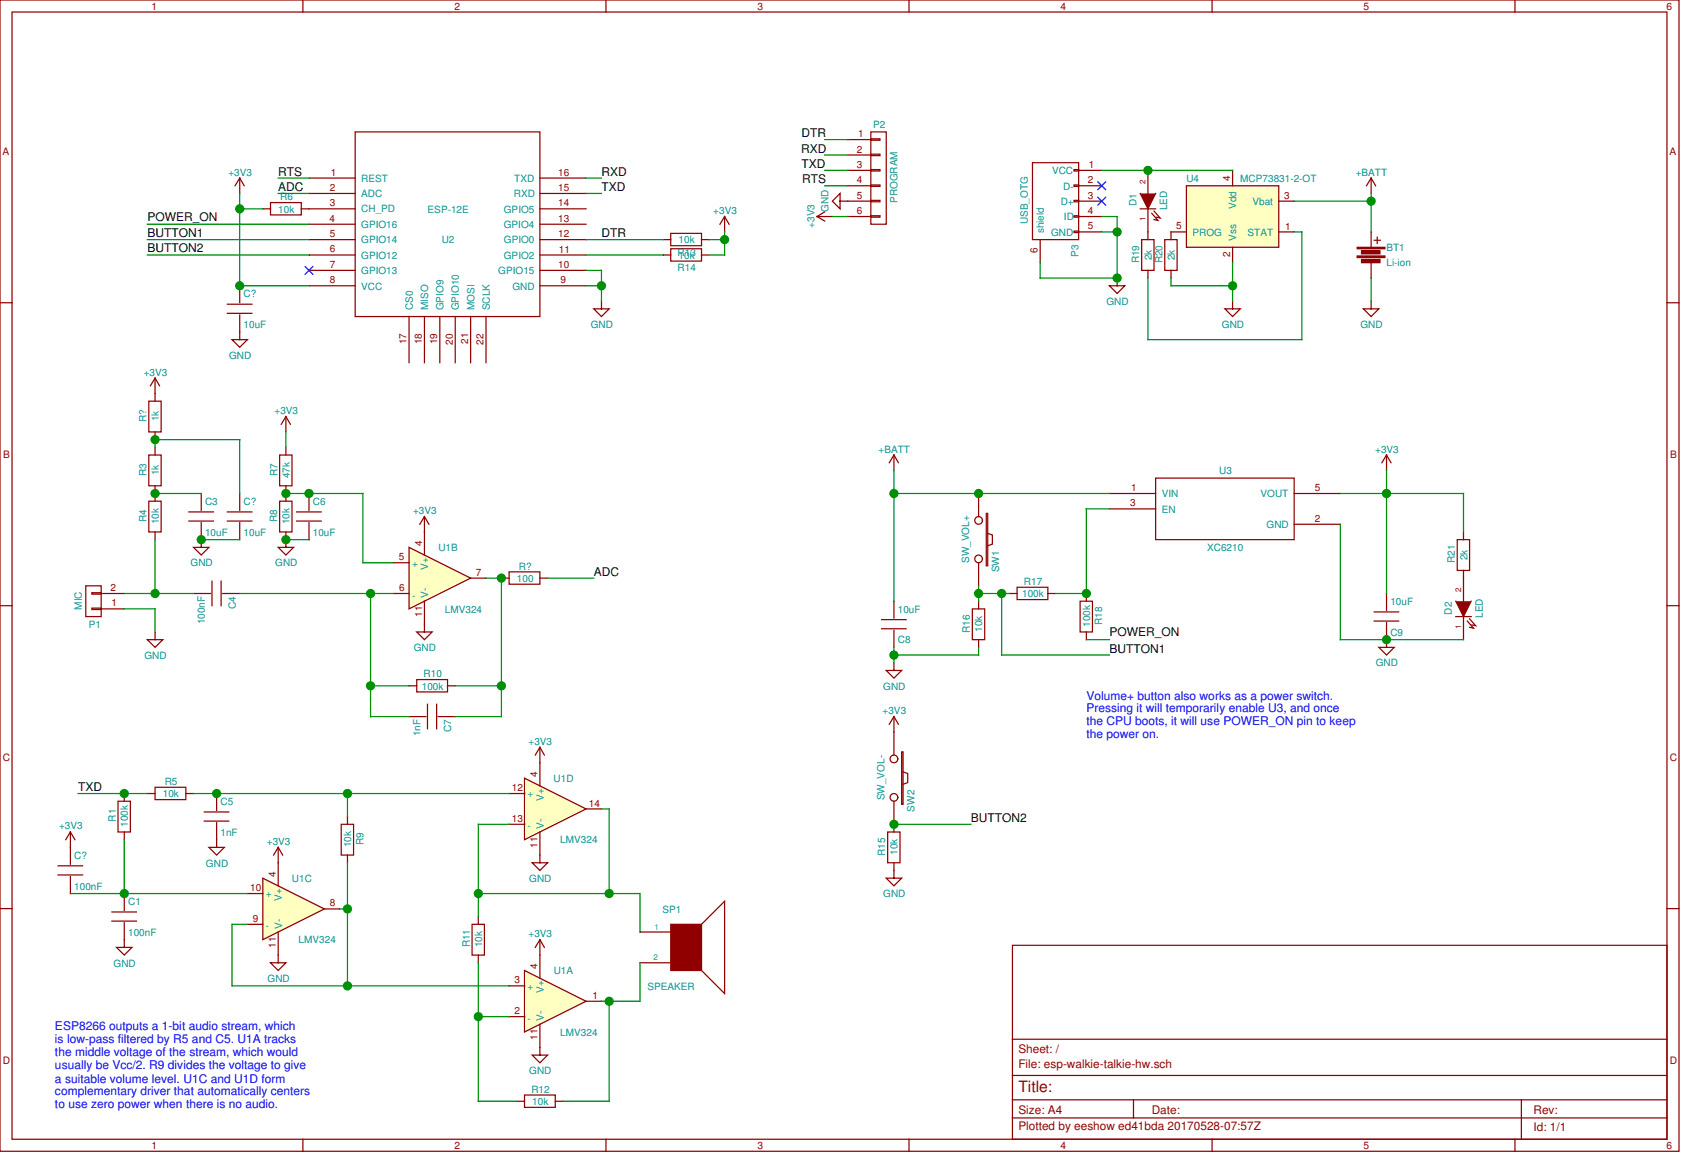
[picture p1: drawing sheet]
EESchema Schematic File Version 2
LIBS:power
LIBS:device
LIBS:transistors
LIBS:conn
LIBS:linear
LIBS:regul
LIBS:74xx
LIBS:cmos4000
LIBS:adc-dac
LIBS:memory
LIBS:xilinx
LIBS:microcontrollers
LIBS:dsp
LIBS:microchip
LIBS:analog_switches
LIBS:motorola
LIBS:texas
LIBS:intel
LIBS:audio
LIBS:interface
LIBS:digital-audio
LIBS:philips
LIBS:display
LIBS:cypress
LIBS:siliconi
LIBS:opto
LIBS:atmel
LIBS:contrib
LIBS:valves
LIBS:ESP8266
LIBS:dual_npn
LIBS:battery_management
LIBS:mic5504
LIBS:esp-walkie-talkie-hw-cache
EELAYER 25 0
EELAYER END
$Descr A4 11693 8268
encoding utf-8
Sheet 1 1
Title ""
Date ""
Rev ""
Comp ""
Comment1 ""
Comment2 ""
Comment3 ""
Comment4 ""
$EndDescr
$Comp
L ESP-12E U2
U 1 1
P 3300 1850
F 0 "U2" H 3300 1750 50  0000 C CNN
F 1 "ESP-12E" H 3300 1950 50  0000 C CNN
F 2 "ESP8266:ESP-12E_SMD" H 3300 1850 50  0001 C CNN
F 3 "" H 3300 1850 50  0001 C CNN
	1    3300 1850
	1    0    0    -1  
$EndComp
$Comp
L R R6
U 1 1
P 2250 1750
F 0 "R6" V 2330 1750 50  0000 C CNN
F 1 "10k" V 2250 1750 50  0000 C CNN
F 2 "Resistors_SMD:R_0603" V 2180 1750 50  0001 C CNN
F 3 "" H 2250 1750 50  0000 C CNN
	1    2250 1750
	0    1    -1   0   
$EndComp
$Comp
L R R13
U 1 1
P 4850 1950
F 0 "R13" V 4930 1950 50  0000 C CNN
F 1 "10k" V 4850 1950 50  0000 C CNN
F 2 "Resistors_SMD:R_0603" V 4780 1950 50  0001 C CNN
F 3 "" H 4850 1950 50  0000 C CNN
	1    4850 1950
	0    1    1    0   
$EndComp
$Comp
L R R14
U 1 1
P 4850 2050
F 0 "R14" V 4930 2050 50  0000 C CNN
F 1 "10k" V 4850 2050 50  0000 C CNN
F 2 "Resistors_SMD:R_0603" V 4780 2050 50  0001 C CNN
F 3 "" H 4850 2050 50  0000 C CNN
	1    4850 2050
	0    1    1    0   
$EndComp
$Comp
L +3V3 #PWR6
U 1 1
P 1950 1650
F 0 "#PWR6" H 1950 1500 50  0001 C CNN
F 1 "+3V3" H 1950 1790 50  0000 C CNN
F 2 "" H 1950 1650 50  0000 C CNN
F 3 "" H 1950 1650 50  0000 C CNN
	1    1950 1650
	1    0    0    -1  
$EndComp
$Comp
L +3V3 #PWR20
U 1 1
P 5100 1900
F 0 "#PWR20" H 5100 1750 50  0001 C CNN
F 1 "+3V3" H 5100 2040 50  0000 C CNN
F 2 "" H 5100 1900 50  0000 C CNN
F 3 "" H 5100 1900 50  0000 C CNN
	1    5100 1900
	1    0    0    -1  
$EndComp
$Comp
L GND #PWR19
U 1 1
P 4300 2350
F 0 "#PWR19" H 4300 2100 50  0001 C CNN
F 1 "GND" H 4300 2200 50  0000 C CNN
F 2 "" H 4300 2350 50  0000 C CNN
F 3 "" H 4300 2350 50  0000 C CNN
	1    4300 2350
	1    0    0    -1  
$EndComp
$Comp
L CONN_01X06 P2
U 1 1
P 6100 1550
F 0 "P2" H 6100 1900 50  0000 C CNN
F 1 "PROGRAM" V 6200 1550 50  0000 C CNN
F 2 "Pin_Headers:Pin_Header_Angled_1x06" H 6100 1550 50  0001 C CNN
F 3 "" H 6100 1550 50  0000 C CNN
	1    6100 1550
	1    0    0    -1  
$EndComp
$Comp
L GND #PWR22
U 1 1
P 5900 1700
F 0 "#PWR22" H 5900 1450 50  0001 C CNN
F 1 "GND" H 5900 1550 50  0000 C CNN
F 2 "" H 5900 1700 50  0000 C CNN
F 3 "" H 5900 1700 50  0000 C CNN
	1    5900 1700
	0    1    1    0   
$EndComp
$Comp
L +3V3 #PWR21
U 1 1
P 5800 1800
F 0 "#PWR21" H 5800 1650 50  0001 C CNN
F 1 "+3V3" H 5800 1940 50  0000 C CNN
F 2 "" H 5800 1800 50  0000 C CNN
F 3 "" H 5800 1800 50  0000 C CNN
	1    5800 1800
	0    -1   -1   0   
$EndComp
Text Label 5750 1600 2    60   ~ 0
RTS
Text Label 5750 1500 2    60   ~ 0
TXD
Text Label 5750 1400 2    60   ~ 0
RXD
Text Label 5750 1300 2    60   ~ 0
DTR
Text Label 4300 1550 0    60   ~ 0
RXD
Text Label 4300 1650 0    60   ~ 0
TXD
Text Label 2200 1550 0    60   ~ 0
RTS
Text Label 4300 1950 0    60   ~ 0
DTR
$Comp
L CONN_01X02 P1
U 1 1
P 1000 4300
F 0 "P1" H 1000 4450 50  0000 C CNN
F 1 "MIC" V 1100 4300 50  0000 C CNN
F 2 "Pin_Headers:Pin_Header_Straight_1x02" H 1000 4300 50  0001 C CNN
F 3 "" H 1000 4300 50  0000 C CNN
	1    1000 4300
	-1   0    0    1   
$EndComp
$Comp
L +3V3 #PWR2
U 1 1
P 1400 2950
F 0 "#PWR2" H 1400 2800 50  0001 C CNN
F 1 "+3V3" H 1400 3090 50  0000 C CNN
F 2 "" H 1400 2950 50  0000 C CNN
F 3 "" H 1400 2950 50  0000 C CNN
	1    1400 2950
	1    0    0    -1  
$EndComp
Text Label 2200 1650 0    60   ~ 0
ADC
$Comp
L MCP6004 U1
U 2 1
P 3250 4150
F 0 "U1" H 3300 4350 50  0000 C CNN
F 1 "LMV324" H 3400 3950 50  0000 C CNN
F 2 "Housings_SOIC:SOIC-14_3.9x8.7mm_Pitch1.27mm" H 3200 4250 50  0001 C CNN
F 3 "" H 3300 4350 50  0000 C CNN
	2    3250 4150
	1    0    0    -1  
$EndComp
$Comp
L R R3
U 1 1
P 1400 3450
F 0 "R3" V 1480 3450 50  0000 C CNN
F 1 "1k" V 1400 3450 50  0000 C CNN
F 2 "Resistors_SMD:R_0603" V 1330 3450 50  0001 C CNN
F 3 "" H 1400 3450 50  0000 C CNN
	1    1400 3450
	-1   0    0    1   
$EndComp
$Comp
L C C3
U 1 1
P 1700 3750
F 0 "C3" H 1725 3850 50  0000 L CNN
F 1 "10uF" H 1725 3650 50  0000 L CNN
F 2 "Capacitors_SMD:C_0805" H 1738 3600 50  0001 C CNN
F 3 "" H 1700 3750 50  0000 C CNN
	1    1700 3750
	1    0    0    -1  
$EndComp
$Comp
L GND #PWR4
U 1 1
P 1700 3900
F 0 "#PWR4" H 1700 3650 50  0001 C CNN
F 1 "GND" H 1700 3750 50  0000 C CNN
F 2 "" H 1700 3900 50  0000 C CNN
F 3 "" H 1700 3900 50  0000 C CNN
	1    1700 3900
	1    0    0    -1  
$EndComp
$Comp
L R R4
U 1 1
P 1400 3750
F 0 "R4" V 1480 3750 50  0000 C CNN
F 1 "10k" V 1400 3750 50  0000 C CNN
F 2 "Resistors_SMD:R_0603" V 1330 3750 50  0001 C CNN
F 3 "" H 1400 3750 50  0000 C CNN
	1    1400 3750
	-1   0    0    1   
$EndComp
$Comp
L GND #PWR3
U 1 1
P 1400 4500
F 0 "#PWR3" H 1400 4250 50  0001 C CNN
F 1 "GND" H 1400 4350 50  0000 C CNN
F 2 "" H 1400 4500 50  0000 C CNN
F 3 "" H 1400 4500 50  0000 C CNN
	1    1400 4500
	1    0    0    -1  
$EndComp
$Comp
L +3V3 #PWR12
U 1 1
P 3150 3850
F 0 "#PWR12" H 3150 3700 50  0001 C CNN
F 1 "+3V3" H 3150 3990 50  0000 C CNN
F 2 "" H 3150 3850 50  0000 C CNN
F 3 "" H 3150 3850 50  0000 C CNN
	1    3150 3850
	1    0    0    -1  
$EndComp
$Comp
L GND #PWR13
U 1 1
P 3150 4450
F 0 "#PWR13" H 3150 4200 50  0001 C CNN
F 1 "GND" H 3150 4300 50  0000 C CNN
F 2 "" H 3150 4450 50  0000 C CNN
F 3 "" H 3150 4450 50  0000 C CNN
	1    3150 4450
	1    0    0    -1  
$EndComp
$Comp
L C C4
U 1 1
P 1800 4250
F 0 "C4" H 1825 4350 50  0000 L CNN
F 1 "100nF" H 1825 4150 50  0000 L CNN
F 2 "Capacitors_SMD:C_0603" H 1838 4100 50  0001 C CNN
F 3 "" H 1800 4250 50  0000 C CNN
	1    1800 4250
	0    1    1    0   
$EndComp
$Comp
L R R10
U 1 1
P 3200 4850
F 0 "R10" V 3280 4850 50  0000 C CNN
F 1 "100k" V 3200 4850 50  0000 C CNN
F 2 "Resistors_SMD:R_0603" V 3130 4850 50  0001 C CNN
F 3 "" H 3200 4850 50  0000 C CNN
	1    3200 4850
	0    -1   -1   0   
$EndComp
$Comp
L C C7
U 1 1
P 3200 5050
F 0 "C7" H 3225 5150 50  0000 L CNN
F 1 "1nF" H 3225 4950 50  0000 L CNN
F 2 "Capacitors_SMD:C_0603" H 3238 4900 50  0001 C CNN
F 3 "" H 3200 5050 50  0000 C CNN
	1    3200 5050
	0    1    1    0   
$EndComp
$Comp
L +3V3 #PWR10
U 1 1
P 2250 3200
F 0 "#PWR10" H 2250 3050 50  0001 C CNN
F 1 "+3V3" H 2250 3340 50  0000 C CNN
F 2 "" H 2250 3200 50  0000 C CNN
F 3 "" H 2250 3200 50  0000 C CNN
	1    2250 3200
	1    0    0    -1  
$EndComp
$Comp
L GND #PWR11
U 1 1
P 2250 3900
F 0 "#PWR11" H 2250 3650 50  0001 C CNN
F 1 "GND" H 2250 3750 50  0000 C CNN
F 2 "" H 2250 3900 50  0000 C CNN
F 3 "" H 2250 3900 50  0000 C CNN
	1    2250 3900
	1    0    0    -1  
$EndComp
$Comp
L R R8
U 1 1
P 2250 3750
F 0 "R8" V 2330 3750 50  0000 C CNN
F 1 "10k" V 2250 3750 50  0000 C CNN
F 2 "Resistors_SMD:R_0603" V 2180 3750 50  0001 C CNN
F 3 "" H 2250 3750 50  0000 C CNN
	1    2250 3750
	-1   0    0    1   
$EndComp
$Comp
L R R7
U 1 1
P 2250 3450
F 0 "R7" V 2330 3450 50  0000 C CNN
F 1 "47k" V 2250 3450 50  0000 C CNN
F 2 "Resistors_SMD:R_0603" V 2180 3450 50  0001 C CNN
F 3 "" H 2250 3450 50  0000 C CNN
	1    2250 3450
	-1   0    0    1   
$EndComp
$Comp
L C C6
U 1 1
P 2400 3750
F 0 "C6" H 2425 3850 50  0000 L CNN
F 1 "10uF" H 2425 3650 50  0000 L CNN
F 2 "Capacitors_SMD:C_0805" H 2438 3600 50  0001 C CNN
F 3 "" H 2400 3750 50  0000 C CNN
	1    2400 3750
	1    0    0    -1  
$EndComp
Text Label 4250 4150 0    60   ~ 0
ADC
$Comp
L MCP6004 U1
U 4 1
P 4000 5650
F 0 "U1" H 4050 5850 50  0000 C CNN
F 1 "LMV324" H 4150 5450 50  0000 C CNN
F 2 "Housings_SOIC:SOIC-14_3.9x8.7mm_Pitch1.27mm" H 3950 5750 50  0001 C CNN
F 3 "" H 4050 5850 50  0000 C CNN
	4    4000 5650
	1    0    0    -1  
$EndComp
$Comp
L R R5
U 1 1
P 1500 5550
F 0 "R5" V 1580 5550 50  0000 C CNN
F 1 "10k" V 1500 5550 50  0000 C CNN
F 2 "Resistors_SMD:R_0603" V 1430 5550 50  0001 C CNN
F 3 "" H 1500 5550 50  0000 C CNN
	1    1500 5550
	0    -1   -1   0   
$EndComp
$Comp
L C C5
U 1 1
P 1800 5700
F 0 "C5" H 1825 5800 50  0000 L CNN
F 1 "1nF" H 1825 5600 50  0000 L CNN
F 2 "Capacitors_SMD:C_0603" H 1838 5550 50  0001 C CNN
F 3 "" H 1800 5700 50  0000 C CNN
	1    1800 5700
	1    0    0    -1  
$EndComp
Text Label 900  5550 0    60   ~ 0
TXD
$Comp
L GND #PWR5
U 1 1
P 1800 5850
F 0 "#PWR5" H 1800 5600 50  0001 C CNN
F 1 "GND" H 1800 5700 50  0000 C CNN
F 2 "" H 1800 5850 50  0000 C CNN
F 3 "" H 1800 5850 50  0000 C CNN
	1    1800 5850
	1    0    0    -1  
$EndComp
$Comp
L GND #PWR16
U 1 1
P 3900 5950
F 0 "#PWR16" H 3900 5700 50  0001 C CNN
F 1 "GND" H 3900 5800 50  0000 C CNN
F 2 "" H 3900 5950 50  0000 C CNN
F 3 "" H 3900 5950 50  0000 C CNN
	1    3900 5950
	1    0    0    -1  
$EndComp
$Comp
L +3V3 #PWR15
U 1 1
P 3900 5350
F 0 "#PWR15" H 3900 5200 50  0001 C CNN
F 1 "+3V3" H 3900 5490 50  0000 C CNN
F 2 "" H 3900 5350 50  0000 C CNN
F 3 "" H 3900 5350 50  0000 C CNN
	1    3900 5350
	1    0    0    -1  
$EndComp
$Comp
L MCP6004 U1
U 1 1
P 4000 6900
F 0 "U1" H 4050 7100 50  0000 C CNN
F 1 "LMV324" H 4150 6700 50  0000 C CNN
F 2 "Housings_SOIC:SOIC-14_3.9x8.7mm_Pitch1.27mm" H 3950 7000 50  0001 C CNN
F 3 "" H 4050 7100 50  0000 C CNN
	1    4000 6900
	1    0    0    -1  
$EndComp
$Comp
L +3V3 #PWR17
U 1 1
P 3900 6600
F 0 "#PWR17" H 3900 6450 50  0001 C CNN
F 1 "+3V3" H 3900 6740 50  0000 C CNN
F 2 "" H 3900 6600 50  0000 C CNN
F 3 "" H 3900 6600 50  0000 C CNN
	1    3900 6600
	1    0    0    -1  
$EndComp
$Comp
L GND #PWR18
U 1 1
P 3900 7200
F 0 "#PWR18" H 3900 6950 50  0001 C CNN
F 1 "GND" H 3900 7050 50  0000 C CNN
F 2 "" H 3900 7200 50  0000 C CNN
F 3 "" H 3900 7200 50  0000 C CNN
	1    3900 7200
	1    0    0    -1  
$EndComp
$Comp
L R R11
U 1 1
P 3500 6500
F 0 "R11" V 3580 6500 50  0000 C CNN
F 1 "10k" V 3500 6500 50  0000 C CNN
F 2 "Resistors_SMD:R_0603" V 3430 6500 50  0001 C CNN
F 3 "" H 3500 6500 50  0000 C CNN
	1    3500 6500
	-1   0    0    1   
$EndComp
$Comp
L R R12
U 1 1
P 3900 7550
F 0 "R12" V 3980 7550 50  0000 C CNN
F 1 "10k" V 3900 7550 50  0000 C CNN
F 2 "Resistors_SMD:R_0603" V 3830 7550 50  0001 C CNN
F 3 "" H 3900 7550 50  0000 C CNN
	1    3900 7550
	0    -1   -1   0   
$EndComp
$Comp
L C C1
U 1 1
P 1200 6350
F 0 "C1" H 1225 6450 50  0000 L CNN
F 1 "100nF" H 1225 6250 50  0000 L CNN
F 2 "Capacitors_SMD:C_0603" H 1238 6200 50  0001 C CNN
F 3 "" H 1200 6350 50  0000 C CNN
	1    1200 6350
	1    0    0    -1  
$EndComp
$Comp
L GND #PWR1
U 1 1
P 1200 6500
F 0 "#PWR1" H 1200 6250 50  0001 C CNN
F 1 "GND" H 1200 6350 50  0000 C CNN
F 2 "" H 1200 6500 50  0000 C CNN
F 3 "" H 1200 6500 50  0000 C CNN
	1    1200 6500
	1    0    0    -1  
$EndComp
$Comp
L R R1
U 1 1
P 1200 5700
F 0 "R1" V 1280 5700 50  0000 C CNN
F 1 "100k" V 1200 5700 50  0000 C CNN
F 2 "Resistors_SMD:R_0603" V 1130 5700 50  0001 C CNN
F 3 "" H 1200 5700 50  0000 C CNN
	1    1200 5700
	-1   0    0    1   
$EndComp
$Comp
L SPEAKER SP1
U 1 1
P 4850 6550
F 0 "SP1" H 4750 6800 50  0000 C CNN
F 1 "SPEAKER" H 4750 6300 50  0000 C CNN
F 2 "Pin_Headers:Pin_Header_Straight_1x02" H 4850 6550 50  0001 C CNN
F 3 "" H 4850 6550 50  0000 C CNN
	1    4850 6550
	1    0    0    -1  
$EndComp
$Comp
L MCP6004 U1
U 3 1
P 2300 6300
F 0 "U1" H 2350 6500 50  0000 C CNN
F 1 "LMV324" H 2450 6100 50  0000 C CNN
F 2 "Housings_SOIC:SOIC-14_3.9x8.7mm_Pitch1.27mm" H 2250 6400 50  0001 C CNN
F 3 "" H 2350 6500 50  0000 C CNN
	3    2300 6300
	1    0    0    -1  
$EndComp
$Comp
L GND #PWR9
U 1 1
P 2200 6600
F 0 "#PWR9" H 2200 6350 50  0001 C CNN
F 1 "GND" H 2200 6450 50  0000 C CNN
F 2 "" H 2200 6600 50  0000 C CNN
F 3 "" H 2200 6600 50  0000 C CNN
	1    2200 6600
	1    0    0    -1  
$EndComp
$Comp
L +3V3 #PWR8
U 1 1
P 2200 6000
F 0 "#PWR8" H 2200 5850 50  0001 C CNN
F 1 "+3V3" H 2200 6140 50  0000 C CNN
F 2 "" H 2200 6000 50  0000 C CNN
F 3 "" H 2200 6000 50  0000 C CNN
	1    2200 6000
	1    0    0    -1  
$EndComp
$Comp
L R R9
U 1 1
P 2650 5850
F 0 "R9" V 2730 5850 50  0000 C CNN
F 1 "10k" V 2650 5850 50  0000 C CNN
F 2 "Resistors_SMD:R_0603" V 2580 5850 50  0001 C CNN
F 3 "" H 2650 5850 50  0000 C CNN
	1    2650 5850
	1    0    0    -1  
$EndComp
$Comp
L MCP73831-2-OT U4
U 1 1
P 8400 1800
F 0 "U4" H 8100 2050 50  0000 L CNN
F 1 "MCP73831-2-OT" H 8450 2050 50  0000 L CNN
F 2 "TO_SOT_Packages_SMD:SOT-23-5" H 8450 1550 50  0001 L CIN
F 3 "" H 8250 1750 50  0001 C CNN
	1    8400 1800
	1    0    0    -1  
$EndComp
$Comp
L USB_OTG P3
U 1 1
P 7250 1700
F 0 "P3" H 7575 1575 50  0000 C CNN
F 1 "USB_OTG" H 7250 1900 50  0000 C CNN
F 2 "Connect:USB_Micro-B" V 7200 1600 50  0001 C CNN
F 3 "" V 7200 1600 50  0000 C CNN
	1    7250 1700
	0    -1   1    0   
$EndComp
$Comp
L R R20
U 1 1
P 8000 2050
F 0 "R20" V 8080 2050 50  0000 C CNN
F 1 "2k" V 8000 2050 50  0000 C CNN
F 2 "Resistors_SMD:R_0603" V 7930 2050 50  0001 C CNN
F 3 "" H 8000 2050 50  0000 C CNN
	1    8000 2050
	-1   0    0    1   
$EndComp
$Comp
L GND #PWR28
U 1 1
P 8400 2350
F 0 "#PWR28" H 8400 2100 50  0001 C CNN
F 1 "GND" H 8400 2200 50  0000 C CNN
F 2 "" H 8400 2350 50  0000 C CNN
F 3 "" H 8400 2350 50  0000 C CNN
	1    8400 2350
	1    0    0    -1  
$EndComp
$Comp
L GND #PWR27
U 1 1
P 7650 2200
F 0 "#PWR27" H 7650 1950 50  0001 C CNN
F 1 "GND" H 7650 2050 50  0000 C CNN
F 2 "" H 7650 2200 50  0000 C CNN
F 3 "" H 7650 2200 50  0000 C CNN
	1    7650 2200
	1    0    0    -1  
$EndComp
$Comp
L LED D1
U 1 1
P 7850 1700
F 0 "D1" H 7850 1800 50  0000 C CNN
F 1 "LED" H 7850 1600 50  0000 C CNN
F 2 "LEDs:LED_0805" H 7850 1700 50  0001 C CNN
F 3 "" H 7850 1700 50  0000 C CNN
	1    7850 1700
	0    -1   -1   0   
$EndComp
$Comp
L R R19
U 1 1
P 7850 2050
F 0 "R19" V 7930 2050 50  0000 C CNN
F 1 "2k" V 7850 2050 50  0000 C CNN
F 2 "Resistors_SMD:R_0603" V 7780 2050 50  0001 C CNN
F 3 "" H 7850 2050 50  0000 C CNN
	1    7850 2050
	-1   0    0    1   
$EndComp
$Comp
L Battery BT1
U 1 1
P 9300 2050
F 0 "BT1" H 9400 2100 50  0000 L CNN
F 1 "Li-ion" H 9400 2000 50  0000 L CNN
F 2 "Pin_Headers:Pin_Header_Straight_1x02" V 9300 2090 50  0001 C CNN
F 3 "" V 9300 2090 50  0000 C CNN
	1    9300 2050
	1    0    0    -1  
$EndComp
$Comp
L GND #PWR30
U 1 1
P 9300 2350
F 0 "#PWR30" H 9300 2100 50  0001 C CNN
F 1 "GND" H 9300 2200 50  0000 C CNN
F 2 "" H 9300 2350 50  0000 C CNN
F 3 "" H 9300 2350 50  0000 C CNN
	1    9300 2350
	1    0    0    -1  
$EndComp
$Comp
L +BATT #PWR29
U 1 1
P 9300 1650
F 0 "#PWR29" H 9300 1500 50  0001 C CNN
F 1 "+BATT" H 9300 1790 50  0000 C CNN
F 2 "" H 9300 1650 50  0000 C CNN
F 3 "" H 9300 1650 50  0000 C CNN
	1    9300 1650
	1    0    0    -1  
$EndComp
$Comp
L +BATT #PWR23
U 1 1
P 6200 3450
F 0 "#PWR23" H 6200 3300 50  0001 C CNN
F 1 "+BATT" H 6200 3590 50  0000 C CNN
F 2 "" H 6200 3450 50  0000 C CNN
F 3 "" H 6200 3450 50  0000 C CNN
	1    6200 3450
	1    0    0    -1  
$EndComp
$Comp
L C C8
U 1 1
P 6200 4450
F 0 "C8" H 6225 4550 50  0000 L CNN
F 1 "10uF" H 6225 4350 50  0000 L CNN
F 2 "Capacitors_SMD:C_0805" H 6238 4300 50  0001 C CNN
F 3 "" H 6200 4450 50  0000 C CNN
	1    6200 4450
	1    0    0    1   
$EndComp
$Comp
L GND #PWR24
U 1 1
P 6200 4700
F 0 "#PWR24" H 6200 4450 50  0001 C CNN
F 1 "GND" H 6200 4550 50  0000 C CNN
F 2 "" H 6200 4700 50  0000 C CNN
F 3 "" H 6200 4700 50  0000 C CNN
	1    6200 4700
	1    0    0    -1  
$EndComp
$Comp
L C C9
U 1 1
P 9400 4400
F 0 "C9" H 9425 4500 50  0000 L CNN
F 1 "10uF" H 9425 4300 50  0000 L CNN
F 2 "Capacitors_SMD:C_0805" H 9438 4250 50  0001 C CNN
F 3 "" H 9400 4400 50  0000 C CNN
	1    9400 4400
	1    0    0    1   
$EndComp
$Comp
L SW_PUSH SW1
U 1 1
P 6750 3900
F 0 "SW1" H 6900 4010 50  0000 C CNN
F 1 "SW_VOL+" H 6750 3820 50  0000 C CNN
F 2 "Buttons_Switches_SMD:SW_SPST_EVPBF" H 6750 3900 50  0001 C CNN
F 3 "" H 6750 3900 50  0000 C CNN
	1    6750 3900
	0    1    1    0   
$EndComp
Text Label 7600 4650 0    60   ~ 0
BUTTON1
$Comp
L LED D2
U 1 1
P 9900 4350
F 0 "D2" H 9900 4450 50  0000 C CNN
F 1 "LED" H 9900 4250 50  0000 C CNN
F 2 "LEDs:LED_0805" H 9900 4350 50  0001 C CNN
F 3 "" H 9900 4350 50  0000 C CNN
	1    9900 4350
	0    -1   -1   0   
$EndComp
$Comp
L R R21
U 1 1
P 9900 4000
F 0 "R21" V 9980 4000 50  0000 C CNN
F 1 "2k" V 9900 4000 50  0000 C CNN
F 2 "Resistors_SMD:R_0603" V 9830 4000 50  0001 C CNN
F 3 "" H 9900 4000 50  0000 C CNN
	1    9900 4000
	-1   0    0    1   
$EndComp
Text Label 1350 1950 0    60   ~ 0
BUTTON1
$Comp
L SW_PUSH SW2
U 1 1
P 6200 5450
F 0 "SW2" H 6350 5560 50  0000 C CNN
F 1 "SW_VOL-" H 6200 5370 50  0000 C CNN
F 2 "Buttons_Switches_SMD:SW_SPST_EVPBF" H 6200 5450 50  0001 C CNN
F 3 "" H 6200 5450 50  0000 C CNN
	1    6200 5450
	0    1    1    0   
$EndComp
$Comp
L +3V3 #PWR25
U 1 1
P 6200 5150
F 0 "#PWR25" H 6200 5000 50  0001 C CNN
F 1 "+3V3" H 6200 5290 50  0000 C CNN
F 2 "" H 6200 5150 50  0000 C CNN
F 3 "" H 6200 5150 50  0000 C CNN
	1    6200 5150
	1    0    0    -1  
$EndComp
$Comp
L R R15
U 1 1
P 6200 5900
F 0 "R15" V 6280 5900 50  0000 C CNN
F 1 "10k" V 6200 5900 50  0000 C CNN
F 2 "Resistors_SMD:R_0603" V 6130 5900 50  0001 C CNN
F 3 "" H 6200 5900 50  0000 C CNN
	1    6200 5900
	-1   0    0    1   
$EndComp
$Comp
L GND #PWR26
U 1 1
P 6200 6050
F 0 "#PWR26" H 6200 5800 50  0001 C CNN
F 1 "GND" H 6200 5900 50  0000 C CNN
F 2 "" H 6200 6050 50  0000 C CNN
F 3 "" H 6200 6050 50  0000 C CNN
	1    6200 6050
	1    0    0    -1  
$EndComp
Text Label 6700 5750 0    60   ~ 0
BUTTON2
Text Label 1350 2050 0    60   ~ 0
BUTTON2
Text Notes 750  7600 0    60   ~ 0
ESP8266 outputs a 1-bit audio stream, which\nis low-pass filtered by R5 and C5. U1A tracks\nthe middle voltage of the stream, which would\nusually be Vcc/2. R9 divides the voltage to give\na suitable volume level. U1C and U1D form\ncomplementary driver that automatically centers\nto use zero power when there is no audio.
NoConn ~ 7550 1600
NoConn ~ 7550 1700
NoConn ~ 2400 2150
$Comp
L +3V3 #PWR31
U 1 1
P 9400 3450
F 0 "#PWR31" H 9400 3300 50  0001 C CNN
F 1 "+3V3" H 9400 3590 50  0000 C CNN
F 2 "" H 9400 3450 50  0000 C CNN
F 3 "" H 9400 3450 50  0000 C CNN
	1    9400 3450
	1    0    0    -1  
$EndComp
$Comp
L GND #PWR32
U 1 1
P 9400 4550
F 0 "#PWR32" H 9400 4300 50  0001 C CNN
F 1 "GND" H 9400 4400 50  0000 C CNN
F 2 "" H 9400 4550 50  0000 C CNN
F 3 "" H 9400 4550 50  0000 C CNN
	1    9400 4550
	1    0    0    -1  
$EndComp
Text Label 7600 4550 0    60   ~ 0
POWER_ON
Text Label 1350 1850 0    60   ~ 0
POWER_ON
$Comp
L R R16
U 1 1
P 6750 4450
F 0 "R16" V 6830 4450 50  0000 C CNN
F 1 "10k" V 6750 4450 50  0000 C CNN
F 2 "Resistors_SMD:R_0603" V 6680 4450 50  0001 C CNN
F 3 "" H 6750 4450 50  0000 C CNN
	1    6750 4450
	-1   0    0    1   
$EndComp
$Comp
L R R17
U 1 1
P 7100 4250
F 0 "R17" V 7180 4250 50  0000 C CNN
F 1 "100k" V 7100 4250 50  0000 C CNN
F 2 "Resistors_SMD:R_0603" V 7030 4250 50  0001 C CNN
F 3 "" H 7100 4250 50  0000 C CNN
	1    7100 4250
	0    -1   -1   0   
$EndComp
$Comp
L R R18
U 1 1
P 7450 4400
F 0 "R18" V 7530 4400 50  0000 C CNN
F 1 "100k" V 7450 4400 50  0000 C CNN
F 2 "Resistors_SMD:R_0603" V 7380 4400 50  0001 C CNN
F 3 "" H 7450 4400 50  0000 C CNN
	1    7450 4400
	1    0    0    -1  
$EndComp
Text Notes 7450 5200 0    60   ~ 0
Volume+ button also works as a power switch.\nPressing it will temporarily enable U3, and once\nthe CPU boots, it will use POWER_ON pin to keep\nthe power on.
$Comp
L MIC5504-3.3YM5-TR U3
U 1 1
P 8350 3700
F 0 "U3" H 8350 3950 50  0000 C CNN
F 1 "XC6210" H 8350 3450 50  0000 C CNN
F 2 "TO_SOT_Packages_SMD:SOT-23-5" H 8350 3350 50  0001 C CNN
F 3 "DOCUMENTATION" H 8350 3250 50  0001 C CNN
	1    8350 3700
	1    0    0    -1  
$EndComp
Wire Wire Line
	4200 2150 4300 2150
Wire Wire Line
	4300 2150 4300 2250
Wire Wire Line
	4300 2250 4300 2350
Wire Wire Line
	4300 2250 4200 2250
Wire Wire Line
	5100 1900 5100 1950
Wire Wire Line
	5100 1950 5100 2050
Wire Wire Line
	5100 1950 5000 1950
Wire Wire Line
	5100 2050 5000 2050
Connection ~ 5100 1950
Connection ~ 4300 2250
Wire Wire Line
	1950 2250 2400 2250
Wire Wire Line
	1950 1650 1950 1750
Wire Wire Line
	1950 1750 1950 2250
Wire Wire Line
	2100 1750 1950 1750
Connection ~ 1950 1750
Wire Wire Line
	5900 1300 5750 1300
Wire Wire Line
	5900 1400 5750 1400
Wire Wire Line
	5900 1500 5750 1500
Wire Wire Line
	5750 1600 5900 1600
Wire Wire Line
	5800 1800 5900 1800
Wire Wire Line
	4200 1550 4300 1550
Wire Wire Line
	4200 1650 4300 1650
Wire Wire Line
	2400 1550 2200 1550
Wire Wire Line
	4200 1950 4700 1950
Wire Wire Line
	4200 2050 4700 2050
Wire Wire Line
	2200 1650 2400 1650
Wire Wire Line
	1200 4250 1400 4250
Wire Wire Line
	1400 4250 1650 4250
Wire Wire Line
	1400 4250 1400 3900
Wire Wire Line
	1200 4350 1400 4350
Wire Wire Line
	1400 4350 1400 4500
Connection ~ 1400 4250
Wire Wire Line
	1950 4250 2800 4250
Wire Wire Line
	2800 4250 2950 4250
Wire Wire Line
	3050 4850 2800 4850
Wire Wire Line
	2800 4250 2800 4850
Wire Wire Line
	2800 4850 2800 5050
Connection ~ 2800 4250
Wire Wire Line
	3350 4850 3650 4850
Wire Wire Line
	3650 4150 3650 4850
Wire Wire Line
	3650 4850 3650 5050
Wire Wire Line
	3550 4150 3650 4150
Wire Wire Line
	3650 5050 3350 5050
Connection ~ 3650 4850
Wire Wire Line
	2800 5050 3050 5050
Connection ~ 2800 4850
Wire Wire Line
	2250 3600 2400 3600
Wire Wire Line
	2400 3600 2750 3600
Wire Wire Line
	2250 3900 2400 3900
Connection ~ 2250 3900
Connection ~ 2250 3600
Wire Wire Line
	2250 3200 2250 3300
Wire Wire Line
	2950 4050 2750 4050
Wire Wire Line
	2750 4050 2750 3600
Connection ~ 2400 3600
Connection ~ 3650 4150
Wire Wire Line
	1650 5550 1800 5550
Wire Wire Line
	1800 5550 2650 5550
Wire Wire Line
	2650 5550 3700 5550
Wire Wire Line
	900  5550 1200 5550
Wire Wire Line
	1200 5550 1350 5550
Connection ~ 1800 5550
Wire Wire Line
	3700 5750 3500 5750
Wire Wire Line
	3500 5750 3500 6200
Wire Wire Line
	3500 6200 3500 6350
Wire Wire Line
	3500 6200 4350 6200
Wire Wire Line
	4350 6200 4550 6200
Wire Wire Line
	4350 6200 4350 5650
Wire Wire Line
	4350 5650 4300 5650
Connection ~ 3500 6200
Wire Wire Line
	3700 7000 3500 7000
Wire Wire Line
	3500 6650 3500 7000
Wire Wire Line
	3500 7000 3500 7550
Wire Wire Line
	3500 7550 3750 7550
Connection ~ 3500 7000
Wire Wire Line
	4050 7550 4350 7550
Wire Wire Line
	4350 7550 4350 6900
Wire Wire Line
	4300 6900 4350 6900
Wire Wire Line
	4350 6900 4550 6900
Wire Wire Line
	1200 5850 1200 6200
Connection ~ 1200 6200
Wire Wire Line
	4550 6200 4550 6450
Connection ~ 4350 6200
Wire Wire Line
	4550 6900 4550 6650
Connection ~ 4350 6900
Wire Wire Line
	850  6200 1200 6200
Wire Wire Line
	1200 6200 2000 6200
Wire Wire Line
	2000 6400 1900 6400
Wire Wire Line
	1900 6400 1900 6800
Wire Wire Line
	1900 6800 2650 6800
Wire Wire Line
	2650 6800 3700 6800
Wire Wire Line
	2650 6000 2650 6300
Wire Wire Line
	2650 6300 2650 6800
Wire Wire Line
	2650 6300 2600 6300
Connection ~ 1200 5550
Wire Wire Line
	2650 5700 2650 5550
Connection ~ 2650 5550
Connection ~ 2650 6300
Connection ~ 2650 6800
Wire Wire Line
	8400 2100 8400 2250
Wire Wire Line
	8400 2250 8400 2350
Wire Wire Line
	8000 2200 8000 2250
Wire Wire Line
	8000 2250 8400 2250
Connection ~ 8400 2250
Wire Wire Line
	7550 1500 7850 1500
Wire Wire Line
	7850 1500 8400 1500
Wire Wire Line
	7150 2100 7150 2200
Wire Wire Line
	7650 2200 7150 2200
Wire Wire Line
	7650 1800 7650 1900
Wire Wire Line
	7650 1900 7650 2200
Wire Wire Line
	7650 1900 7550 1900
Connection ~ 7650 2200
Wire Wire Line
	7650 1800 7550 1800
Connection ~ 7650 1900
Wire Wire Line
	7850 2200 7850 2600
Wire Wire Line
	7850 2600 8850 2600
Wire Wire Line
	8850 2600 8850 1900
Wire Wire Line
	8850 1900 8800 1900
Connection ~ 7850 1500
Wire Wire Line
	9300 2350 9300 2200
Wire Wire Line
	9300 1650 9300 1700
Wire Wire Line
	9300 1700 9300 1900
Wire Wire Line
	9300 1700 8800 1700
Connection ~ 9300 1700
Wire Wire Line
	6200 3450 6200 3600
Wire Wire Line
	6200 3600 6200 4300
Wire Wire Line
	6200 3600 6750 3600
Wire Wire Line
	6750 3600 7600 3600
Connection ~ 6200 3600
Wire Wire Line
	9100 3800 9100 4550
Wire Wire Line
	9400 3450 9400 3600
Wire Wire Line
	9400 3600 9400 4250
Wire Wire Line
	9100 3600 9400 3600
Wire Wire Line
	9400 3600 9900 3600
Connection ~ 9400 3600
Wire Wire Line
	6200 4600 6200 4650
Wire Wire Line
	6200 4650 6200 4700
Wire Wire Line
	6750 4200 6750 4250
Wire Wire Line
	6750 4250 6750 4300
Wire Wire Line
	6750 4250 6900 4250
Wire Wire Line
	6900 4250 6950 4250
Connection ~ 6750 4250
Wire Wire Line
	6750 4600 6750 4650
Wire Wire Line
	6750 4650 6200 4650
Connection ~ 6200 4650
Wire Wire Line
	7450 4250 7450 3700
Connection ~ 6750 3600
Wire Wire Line
	9100 4550 9400 4550
Wire Wire Line
	9400 4550 9900 4550
Connection ~ 9400 4550
Wire Wire Line
	9900 3600 9900 3850
Wire Wire Line
	7450 3700 7600 3700
Wire Wire Line
	7450 4550 7600 4550
Connection ~ 7450 4250
Wire Wire Line
	7450 4250 7250 4250
Wire Wire Line
	6900 4250 6900 4650
Wire Wire Line
	6900 4650 7600 4650
Connection ~ 6900 4250
Wire Wire Line
	6200 5750 6700 5750
Connection ~ 6200 5750
Wire Wire Line
	2400 1950 1350 1950
Wire Wire Line
	1400 3600 1700 3600
Connection ~ 1400 3600
Wire Wire Line
	1400 3300 1400 3250
Wire Wire Line
	1350 1850 2400 1850
Wire Wire Line
	2400 2050 1350 2050
$Comp
L C C?
U 1 1
P 1950 3750
F 0 "C?" H 1975 3850 50  0000 L CNN
F 1 "10uF" H 1975 3650 50  0000 L CNN
F 2 "Capacitors_SMD:C_0805" H 1988 3600 50  0001 C CNN
F 3 "" H 1950 3750 50  0000 C CNN
	1    1950 3750
	1    0    0    -1  
$EndComp
Wire Wire Line
	1950 3900 1700 3900
Connection ~ 1700 3900
Wire Wire Line
	1950 3600 1950 3250
Wire Wire Line
	1950 3250 1400 3250
$Comp
L R R?
U 1 1
P 1400 3100
F 0 "R?" V 1480 3100 50  0000 C CNN
F 1 "1k" V 1400 3100 50  0000 C CNN
F 2 "Resistors_SMD:R_0603" V 1330 3100 50  0001 C CNN
F 3 "" H 1400 3100 50  0000 C CNN
	1    1400 3100
	-1   0    0    1   
$EndComp
Connection ~ 1400 3250
$Comp
L C C?
U 1 1
P 850 6050
F 0 "C?" H 875 6150 50  0000 L CNN
F 1 "100nF" H 875 5950 50  0000 L CNN
F 2 "Capacitors_SMD:C_0603" H 888 5900 50  0001 C CNN
F 3 "" H 850 6050 50  0000 C CNN
	1    850  6050
	1    0    0    -1  
$EndComp
$Comp
L +3V3 #PWR?
U 1 1
P 850 5900
F 0 "#PWR?" H 850 5750 50  0001 C CNN
F 1 "+3V3" H 850 6040 50  0000 C CNN
F 2 "" H 850 5900 50  0000 C CNN
F 3 "" H 850 5900 50  0000 C CNN
	1    850  5900
	1    0    0    -1  
$EndComp
$Comp
L C C?
U 1 1
P 1950 2400
F 0 "C?" H 1975 2500 50  0000 L CNN
F 1 "10uF" H 1975 2300 50  0000 L CNN
F 2 "Capacitors_SMD:C_0805" H 1988 2250 50  0001 C CNN
F 3 "" H 1950 2400 50  0000 C CNN
	1    1950 2400
	1    0    0    -1  
$EndComp
Connection ~ 1950 2250
$Comp
L GND #PWR?
U 1 1
P 1950 2550
F 0 "#PWR?" H 1950 2300 50  0001 C CNN
F 1 "GND" H 1950 2400 50  0000 C CNN
F 2 "" H 1950 2550 50  0000 C CNN
F 3 "" H 1950 2550 50  0000 C CNN
	1    1950 2550
	1    0    0    -1  
$EndComp
$Comp
L R R?
U 1 1
P 3800 4150
F 0 "R?" V 3880 4150 50  0000 C CNN
F 1 "100" V 3800 4150 50  0000 C CNN
F 2 "Resistors_SMD:R_0603" V 3730 4150 50  0001 C CNN
F 3 "" H 3800 4150 50  0000 C CNN
	1    3800 4150
	0    -1   -1   0   
$EndComp
Wire Wire Line
	3950 4150 4250 4150
$EndSCHEMATC
